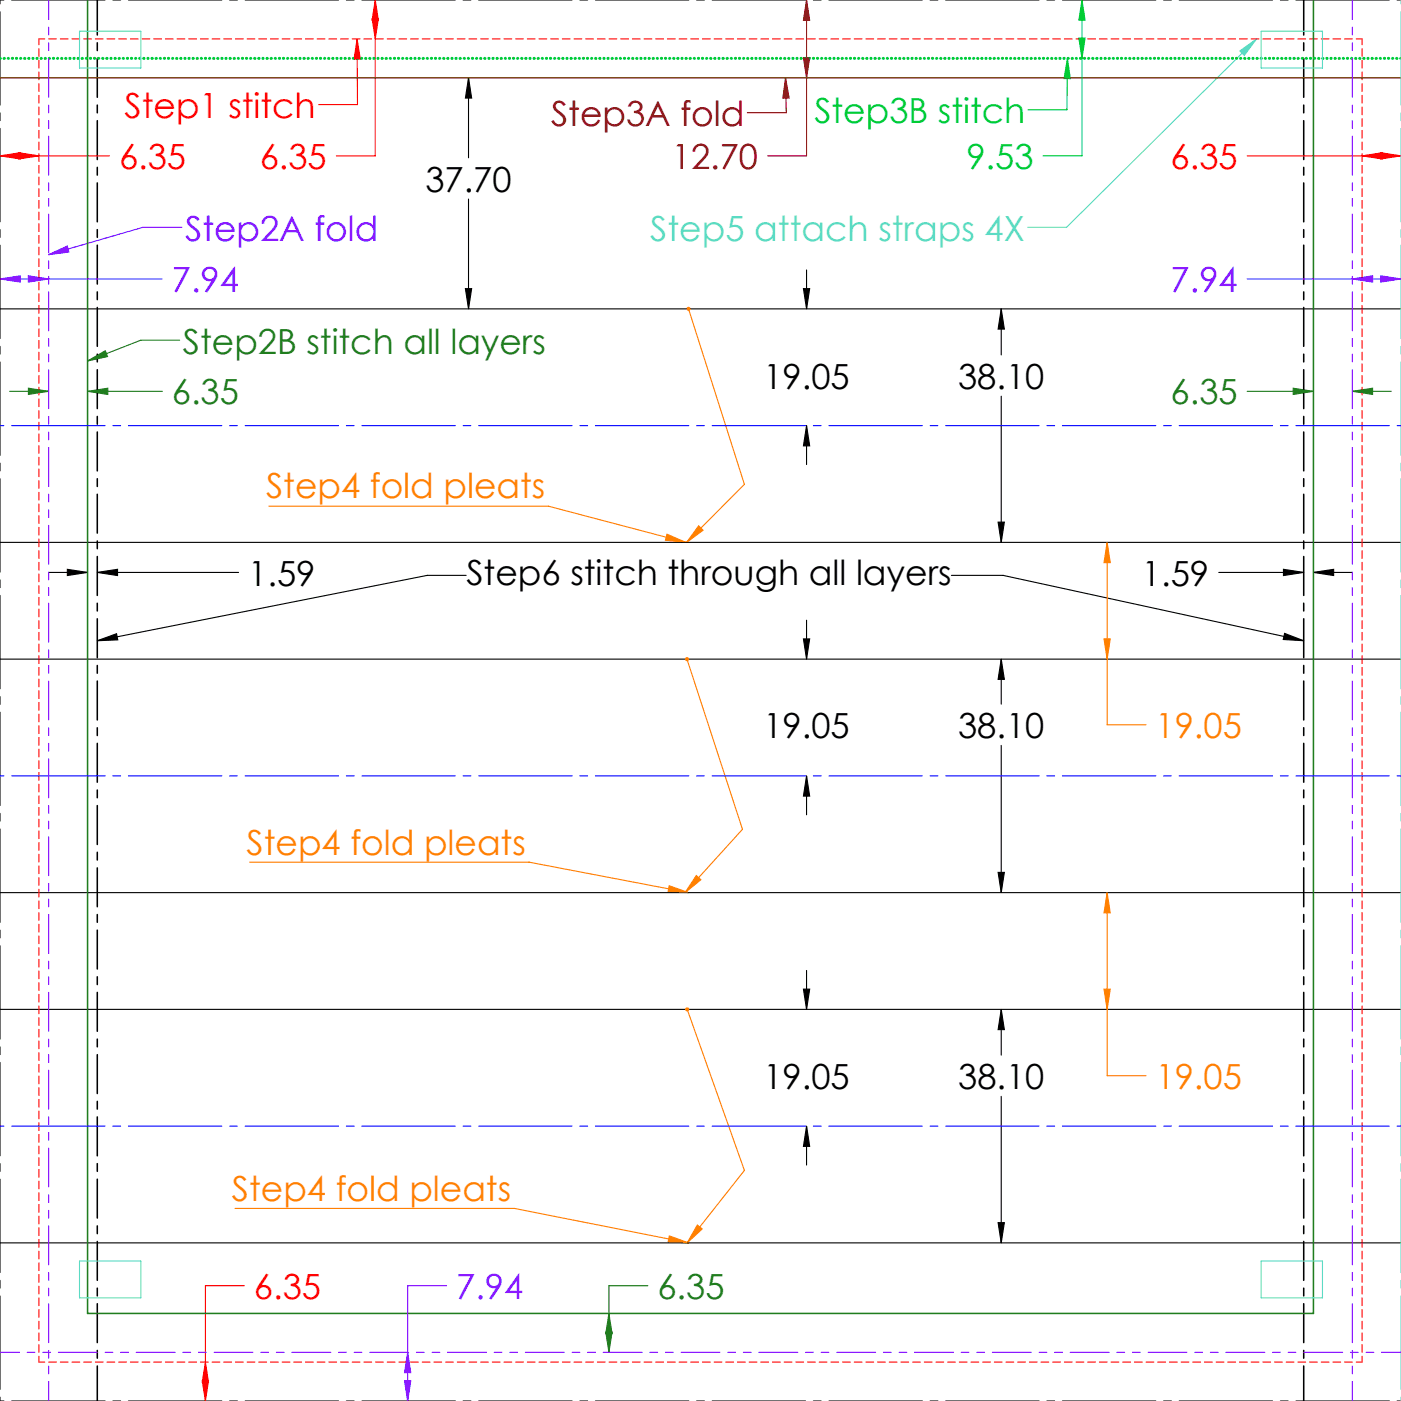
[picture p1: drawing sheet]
<svg xmlns="http://www.w3.org/2000/svg" width="229mm" height="229mm" viewBox="0 0 229 229" stroke-linecap="round" stroke-linejoin="round" font-family="sans-serif">
<g fill="none" stroke="#000" stroke-width=".18">
<path d="M76.4 12.7l.6 3.3h-1.1zM76.4 12.7v13M76.4 32.5v17.9M0 50.4h228.6M75.9 47.1h1.1l-.6 3.3zM131.1 47.1h1l-.5 3.3zM131.6 44v6.4M163.4 50.4l.5 3.3h-1zM163.4 50.4v7.5M131.6 69.4l.5 3.4h-1zM131.6 69.4v6.4M163.4 64.6v23.9"/>
<path d="M0 88.5h228.6M7.9 93.4h6.4M11 92.9l3.3 .5-3.3 .5zM15.9 93.4l3.3-.5v1zM15.9 93.4h23M76.1 93.9h-6.4l-53.8 10.6M155.2 93.9h8.5l49 10.6M162.9 85.2h1l-.5 3.3zM198.9 93.4h13.8M209.4 92.9l3.3 .5-3.3 .5zM214.3 93.4l3.3-.5v1zM214.3 93.4h6.4"/>
<path d="M0 107.5h228.6M15.9 104.5l3.1-1.1 .2 1zM131.1 104.2h1l-.5 3.3zM131.6 101.2v6.3M163.4 107.5l.5 3.4h-1zM163.4 107.5v7.4M209.6 103.4l3.1 1.1-3.3-.2zM131.6 126.6l.5 3.3h-1zM131.6 126.6v6.3M163.4 121.6v24M0 145.6h228.6M131.6 158.3v6.4"/>
<path d="M162.9 142.3h1l-.5 3.3zM0 164.7h228.6M131.1 161.4h1l-.5 3.3zM163.4 164.7l.5 3.3h-1zM163.4 164.7v7.5M163.4 178.9v23.9M131.6 183.7l.5 3.4h-1zM131.6 183.7v6.4M162.9 199.5h1l-.5 3.3zM0 202.8h228.6"/>
</g>
<path d="M131.6 0l.5 3.3h-1zM131.6 0v25.4h-6.3M128.2 12.7l.6 3.3h-1.1zM128.2 12.7l.1 5.7h-6.4M131.1 9.4h1l-.5 3.3z" fill="none" stroke="#800000" stroke-width=".18"/>
<g fill="none" stroke="#f00" stroke-width=".18">
<path d="M61.2 0v25.4h-6.3M58.3 6.3v10.8h-6.3M58.3 6.3l.5 3.3-1 .1zM60.7 3h1l-.5 3.3zM61.2 0l.5 3.3h-1zM0 25.4l3.3-.5v1zM0 25.4h17.9M3 24.9l3.4 .5-3.4 .5zM203.5 25.4h25.1M222.3 25.4l3.3-.5v1zM225.3 24.9l3.3 .5-3.3 .5zM39.9 209.8h-6.4v18.8"/>
<path d="M33 225.3h1l-.5 3.3zM33.5 222.2l.5 3.4h-1z"/>
</g>
<g fill="none" stroke="#ff8000" stroke-width=".18">
<path d="M112.3 50.4l9.2 28.6-9.5 9.5M43.9 82.6h45.6l22.4 5.9M108.8 87.2l3.1 1.3-3.3-.4zM114 85.8l.7 .7-2.7 2zM180.7 88.5l.5 3.3h-1.1zM180.7 88.5v29.8h6.3M112.1 107.6l9 27.7-9.3 10.4M180.1 104.2h1.1l-.5 3.3zM40.7 140.7h45.6l26 5M109.2 144.5l3.1 1.1-3.3-.1zM113.6 142.9l.8 .6-2.6 2.1zM180.7 145.6l.5 3.4h-1.1z"/>
<path d="M180.7 145.6v29.9h6.3M112.1 164.7l9.4 26.3-9.4 11.8M180.1 161.4h1.1l-.5 3.3zM38.3 197.2h45.6l28.5 5.6M113.8 199.9l.8 .6-2.5 2.3zM109.2 201.7l3.2 1.1-3.4-.1z"/>
</g>
<g fill="none" stroke="#207d1e" stroke-width=".18">
<path d="M14.3 58.9l2.9-1.7 .3 1zM29.3 55.5h-6.3l-8.7 3.4M1.6 63.9h6.3M4.6 63.3l3.3 .6-3.3 .5zM14.3 63.9l3.3-.6v1.1zM14.3 63.9h12.2M203.5 63.9h10.8M211 63.3l3.3 .6-3.3 .5zM220.7 63.9l3.3-.6v1.1zM220.7 63.9h6.3M98.8 217.4h1.1l-.5 3.3zM99.4 214.3l.5 3.3h-1.1z"/>
<path d="M105.7 209.8h-6.3v10.9"/>
</g>
<path d="M176.5 0v25.4h-6.3M176.5 0l.6 3.3h-1.1zM174.2 9.5l-.1 8.4h-6.4M174.2 9.5l.4 3.3h-1zM176 6.2h1.1l-.6 3.3z" fill="none" stroke="#0c3" stroke-width=".18"/>
<path d="M13 5.1h10v6h-10zM202.3 8.3l2.7-2-2 2.7zM205 6.3l-31 30.8h-6.3M205.8 5.1h10v6h-10zM13 205.8h10v6h-10zM205.8 205.8h10v6h-10z" fill="none" stroke="#55d9d2" stroke-width=".18"/>
<path d="M29.7 37.1h-6.4l-15.4 4.5M0 45.5l3.3-.5v1zM0 45.5h26.5M4.6 45l3.3 .5-3.3 .5zM7.9 41.6l3.1-1.5 .3 1zM203.5 45.5h25.1M220.7 45.5l3.3-.5v1zM225.3 45l3.3 .5-3.3 .5zM72.9 209.8h-6.4v18.8M66 225.3h1l-.5 3.3zM66.5 220.7l.5 3.3h-1z" fill="none" stroke="#8000ff" stroke-width=".18"/>
<path d="M0 0h228.6M0 228.6v-228.6M0 228.6h228.6" fill="none" stroke="#000" stroke-width=".18" stroke-dasharray="15.2 1.3 1.3 1.3" stroke-dashoffset="-1.9"/>
<path d="M15.9 0v228.6M212.7 0v228.6" fill="none" stroke="#000" stroke-width=".25" stroke-dasharray="6.3 1.3 1.3 1.3" stroke-dashoffset=".6"/>
<path d="M6.3 6.3h215.9M6.3 6.3v215.9M222.2 6.3v215.9M6.3 222.2h215.9" fill="none" stroke="#f00" stroke-width=".18" stroke-dasharray="1.3 .6" stroke-dashoffset=".3"/>
<path d="M0 12.7h228.6" fill="none" stroke="#804000" stroke-width=".25"/>
<path d="M14.3 0v214.3h200v-214.3" fill="none" stroke="#207d1e" stroke-width=".25"/>
<path d="M0 9.5h228.6" fill="none" stroke="#0c3" stroke-width=".5" stroke-dasharray="0 .6"/>
<path d="M228.6 0v228.6" fill="none" stroke="#55d9d2" stroke-width=".18" stroke-dasharray="15.2 1.3 1.3 1.3" stroke-dashoffset="-1.9"/>
<path d="M0 69.4h228.6M0 126.6h228.6M0 183.7h228.6" fill="none" stroke="#00f" stroke-width=".18" stroke-dasharray="15.2 1.3 1.3 1.3" stroke-dashoffset="-1.9"/>
<path d="M7.9 0v228.6M220.7 0v228.6M0 220.7h228.6" fill="none" stroke="#8000ff" stroke-width=".18" stroke-dasharray="6.3 1.3 1.3 1.3 1.3 1.3" stroke-dashoffset="3.2"/>
<path d="M209.6 103.4l3.1 1.1-3.3-.2zM15.9 104.5l3.1-1.1 .2 1z" fill="#000"/>
<path d="M128.2 12.7l.6 3.3h-1.1z" fill="#800000"/>
<path d="M58.3 6.3l.5 3.3-1 .1z" fill="#f00"/>
<path d="M108.8 87.2l3.1 1.3-3.3-.4zM109.2 144.5l3.1 1.1-3.3-.1zM109.2 201.7l3.2 1.1-3.4-.1zM111.9 164.5a.34 .34 0 0 0 .1 .5 .34 .34 0 0 0 .5-.3 .34 .34 0 0 0-.5-.3l.1 .3-.1-.3zM113.8 199.9l.8 .6-2.5 2.3zM111.8 107.3a.34 .34 0 0 0 .2 .6 .34 .34 0 0 0 .4-.3 .34 .34 0 0 0-.4-.4l.1 .3-.1-.3zM113.6 142.9l.8 .6-2.6 2.1zM112.1 50.2a.34 .34 0 0 0 .1 .5 .34 .34 0 0 0 .5-.3 .34 .34 0 0 0-.5-.3l.1 .3-.1-.3zM114 85.8l.7 .7-2.7 2z" fill="#ff8000"/>
<path d="M14.3 58.9l2.9-1.7 .3 1z" fill="#207d1e"/>
<path d="M174.2 9.5l.4 3.3h-1z" fill="#0c3"/>
<path d="M202.3 8.3l2.7-2-2 2.7z" fill="#55d9d2"/>
<path d="M7.9 41.6l3.1-1.5 .3 1z" fill="#8000ff"/>
<g fill="#000">
<path d="M75.9 47.1h1.1l-.6 3.3zM76.4 12.7l.6 3.3h-1.1zM163.4 50.4l.5 3.3h-1zM162.9 85.2h1l-.5 3.3zM131.1 104.2h1l-.5 3.3zM131.6 126.6l.5 3.3h-1zM163.4 107.5l.5 3.4h-1zM162.9 142.3h1l-.5 3.3zM131.6 183.7l.5 3.4h-1zM131.1 161.4h1l-.5 3.3zM163.4 164.7l.5 3.3h-1zM162.9 199.5h1l-.5 3.3zM131.1 47.1h1l-.5 3.3zM131.6 69.4l.5 3.4h-1z"/>
<path d="M214.3 93.4l3.3-.5v1zM209.4 92.9l3.3 .5-3.3 .5zM15.9 93.4l3.3-.5v1zM11 92.9l3.3 .5-3.3 .5z"/>
</g>
<path d="M131.1 9.4h1l-.5 3.3zM131.6 0l.5 3.3h-1z" fill="#800000"/>
<path d="M33.5 222.2l.5 3.4h-1zM33 225.3h1l-.5 3.3zM225.3 24.9l3.3 .5-3.3 .5zM222.3 25.4l3.3-.5v1zM0 25.4l3.3-.5v1zM3 24.9l3.4 .5-3.4 .5zM61.2 0l.5 3.3h-1zM60.7 3h1l-.5 3.3z" fill="#f00"/>
<path d="M180.1 104.2h1.1l-.5 3.3zM180.7 88.5l.5 3.3h-1.1zM180.1 161.4h1.1l-.5 3.3zM180.7 145.6l.5 3.4h-1.1z" fill="#ff8000"/>
<path d="M14.3 63.9l3.3-.6v1.1zM4.6 63.3l3.3 .6-3.3 .5zM98.8 217.4h1.1l-.5 3.3zM99.4 214.3l.5 3.3h-1.1zM211 63.3l3.3 .6-3.3 .5zM220.7 63.9l3.3-.6v1.1z" fill="#207d1e"/>
<path d="M176 6.2h1.1l-.6 3.3zM176.5 0l.6 3.3h-1.1z" fill="#0c3"/>
<path d="M66 225.3h1l-.5 3.3zM66.5 220.7l.5 3.3h-1zM225.3 45l3.3 .5-3.3 .5zM220.7 45.5l3.3-.5v1zM0 45.5l3.3-.5v1zM4.6 45l3.3 .5-3.3 .5z" fill="#8000ff"/>
<g font-size="5.6" fill="#f00">
<text x="20.3" y="19.3">Step1 stitch</text>
<text x="19.4" y="27.6">6.35</text>
<text x="42.4" y="27.6">6.35</text>
<text x="191" y="27.6">6.35</text>
<text x="41.4" y="211.9">6.35</text>
</g>
<g font-size="5.6" fill="#800000">
<text x="89.9" y="20.6">Step3A fold</text>
<text x="109.6" y="27.6">12.70</text>
</g>
<g font-size="5.6" fill="#0c3">
<text x="132.9" y="20.1">Step3B stitch</text>
<text x="157.7" y="27.6">9.53</text>
</g>
<g font-size="5.6">
<text x="69.4" y="31.2">37.70</text>
<text x="124.6" y="63.4">19.05</text>
<text x="156.3" y="63.4">38.10</text>
<text x="40.5" y="95.5">1.59</text>
<text x="76.1" y="95.5">Step6 stitch through all layers</text>
<text x="186.3" y="95.5">1.59</text>
<text x="124.6" y="120.4">19.05</text>
<text x="156.3" y="120.4">38.10</text>
<text x="124.6" y="177.7">19.05</text>
<text x="156.3" y="177.7">38.10</text>
</g>
<g font-size="5.6" fill="#8000ff">
<text x="30.2" y="39.3">Step2A fold</text>
<text x="28.1" y="47.7">7.94</text>
<text x="191" y="47.7">7.94</text>
<text x="74.4" y="211.9">7.94</text>
</g>
<text font-size="5.6" fill="#55d9d2" x="106.1" y="39.3">Step5 attach straps 4X</text>
<g font-size="5.6" fill="#207d1e">
<text x="29.8" y="57.7">Step2B stitch all layers</text>
<text x="28.1" y="66">6.35</text>
<text x="191" y="66">6.35</text>
<text x="107.3" y="211.9">6.35</text>
</g>
<g font-size="5.6" fill="#ff8000">
<text x="43.4" y="81.3">Step4 fold pleats</text>
<text x="188.6" y="120.4">19.05</text>
<text x="40.2" y="139.4">Step4 fold pleats</text>
<text x="188.6" y="177.7">19.05</text>
<text x="37.8" y="196">Step4 fold pleats</text>
</g>
</svg>
